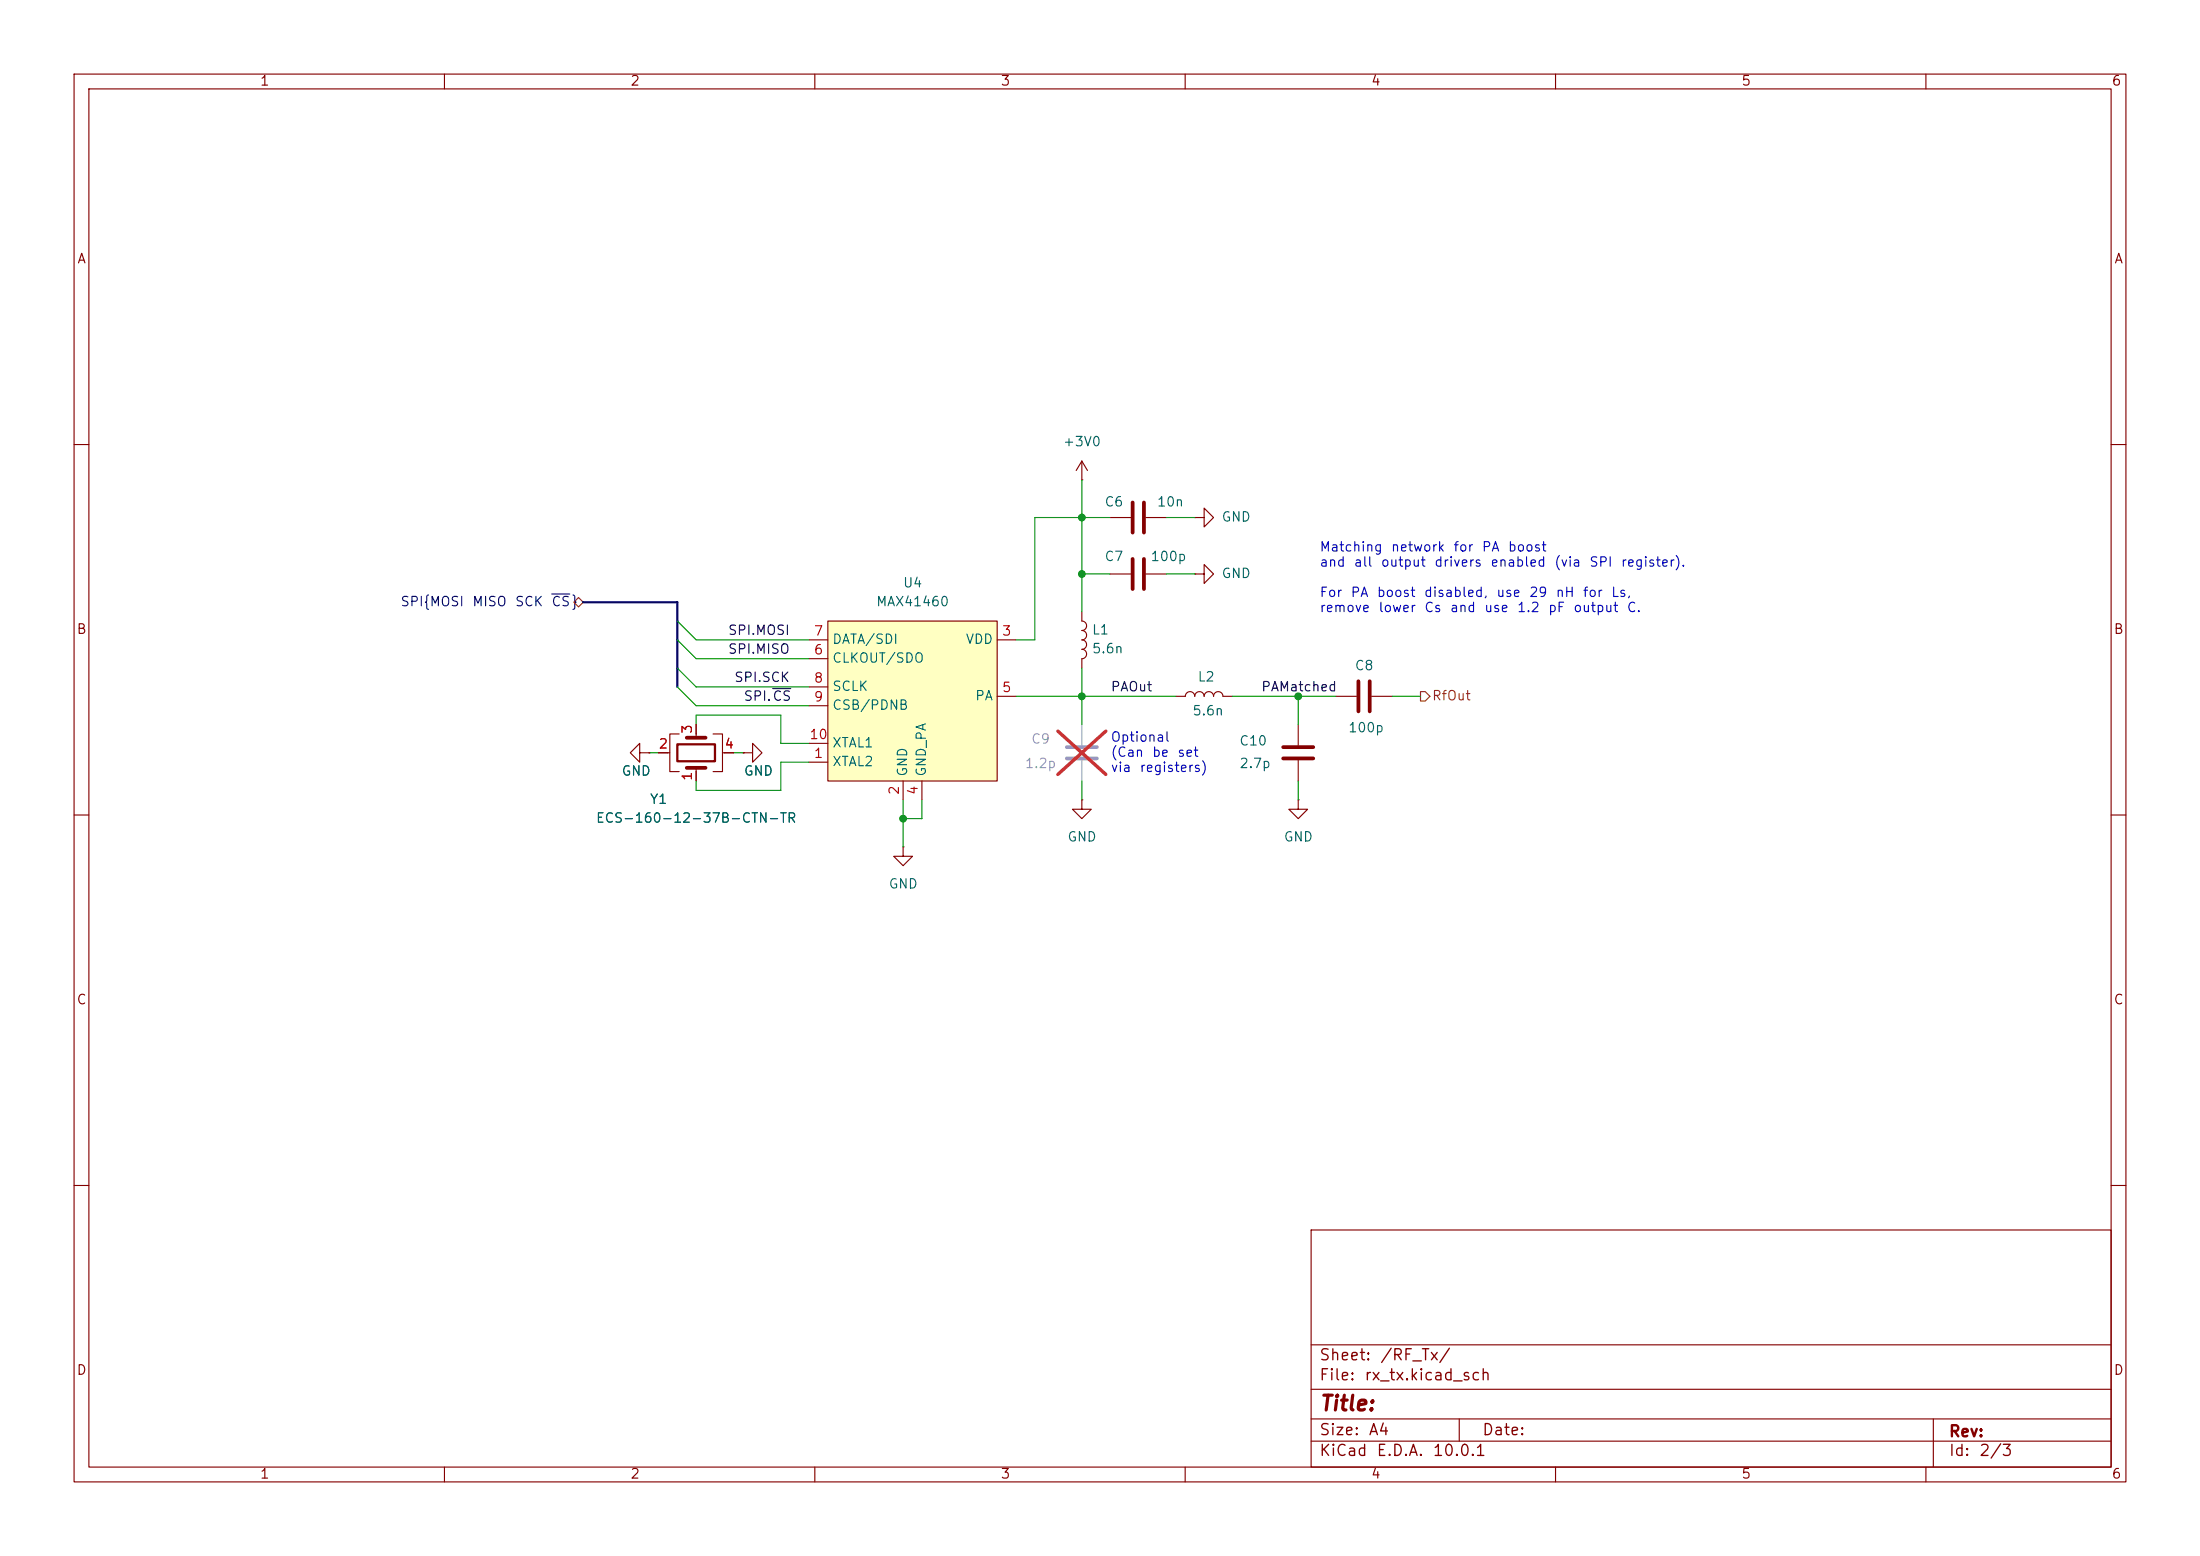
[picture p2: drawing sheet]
<svg xmlns="http://www.w3.org/2000/svg" width="297mm" height="210mm" viewBox="0 0 297 210" stroke-linecap="round" stroke-linejoin="round" font-family="sans-serif">
<g fill="none" stroke="#840000" stroke-width=".15">
<path d="M10 10h277v190h-277zM12 12h273v186h-273zM60 10v2M110 10v2M160 10v2M210 10v2M260 10v2M10 60h2M146 64.8h.1M146 62.2l-.7 1.3M146 62.2l.8 1.3M146 62.2v2.6"/>
<path d="M149.9 69.9h2.8M149.9 77.5h2.8M154.7 69.9h2.8M154.7 77.5h2.8M161.3 69.9h1.3v-1.3l1.2 1.3-1.2 1.2v-1.2M161.3 69.9h.1M161.3 77.5h1.3v-1.3l1.2 1.3-1.2 1.2v-1.2M161.3 77.5h.1M285 60h2M175.3 97.8v2.8M10 110h2M86.4 101.6v-1.3l-1.3 1.3 1.3 1.3v-1.3h1.2"/>
<path d="M87.6 101.6h.1M146 108v1.2h1.3l-1.3 1.3-1.2-1.3h1.2M146 108h.1M175.3 108v1.2h1.2l-1.2 1.3-1.3-1.3h1.3M175.3 108h.1M175.3 102.6v2.8M285 110h2M10 160h2M177 166h108v32h-108zM285 160h2M60 198v2M110 198v2"/>
<path d="M160 198v2M177 194.5h108M177 191.5h108M177 187.5h108M177 181.5h108M197 191.5v3M210 198v2M260 198v2M261 191.5v6.5"/>
</g>
<path d="M152.9 67.8v4.1M152.9 75.4v4.1M154.4 67.8v4.1M154.4 75.4v4.1M173.2 100.8h4.1M173.2 102.4h4.1" fill="none" stroke="#840000" stroke-width=".51"/>
<path d="M144 100.8h4.1M144 102.4h4.1" fill="none" stroke="#a1a1a1" stroke-width=".51"/>
<path d="M146 97.8v2.8M146 102.6v2.8" fill="none" stroke="#a1a1a1" stroke-width=".15"/>
<path d="M142.8 98.7l6.5 5.8M149.3 98.7l-6.5 5.8" fill="none" stroke="#e12e31" stroke-width=".46"/>
<path d="M111.8 83.8h22.8v21.6h-22.8z" fill="#ffffc2"/>
<g fill="none" stroke="#840000" stroke-width=".15">
<path d="M91.7 99.1h-1.3v5h1.3M94 97.8v1.8M96.3 99.1h1.2v5h-1.2M109.2 86.4h2.6M109.2 88.9h2.6M109.2 92.7h2.6M109.2 95.3h2.6M111.8 83.8h22.8v21.6h-22.8zM134.6 86.4h2.6M134.6 94h2.6M146 82.6v1.2a.64 .64 0 0 1 .7 .7 .64 .64 0 0 1-.7 .6 .64 .64 0 0 1 .7 .6 .64 .64 0 0 1-.7 .7 .64 .64 0 0 1 .7 .6 .64 .64 0 0 1-.7 .6M146 87.6a.64 .64 0 0 1 .7 .7 .64 .64 0 0 1-.7 .6v1.3"/>
<path d="M158.7 94h1.3a.64 .64 0 0 1 .7-.7 .64 .64 0 0 1 .6 .7 .64 .64 0 0 1 .6-.7 .64 .64 0 0 1 .7 .7 .64 .64 0 0 1 .6-.7 .64 .64 0 0 1 .6 .7 .64 .64 0 0 1 .7-.7 .64 .64 0 0 1 .6 .7h1.3M180.3 94h2.8M185.2 94h2.8M87.6 101.6h.1M88.9 101.6h1.5M94 103.6v1.8M97.5 101.6h1.6M100.3 101.6h1.3v-1.3l1.3 1.3-1.3 1.3v-1.3M100.3 101.6h.1M109.2 102.9h2.6M109.2 100.3h2.6M121.9 114.3v1.3h1.3l-1.3 1.2-1.3-1.2h1.3"/>
<path d="M121.9 114.3h.1M121.9 105.4v2.6M124.5 105.4v2.6"/>
</g>
<path d="M92.7 99.6h2.5M183.4 91.9v4.1M184.9 91.9v4.1M92.7 103.6h2.5" fill="none" stroke="#840000" stroke-width=".51"/>
<path d="M91.4 100.5h5.1v2.2h-5.1z" fill="none" stroke="#840000" stroke-width=".3"/>
<path d="M77.5 81.3l.6-.7 .6 .7-.6 .6zM191.8 93.3h.6l.6 .7-.6 .6h-.6z" fill="none" stroke="#725600" stroke-width=".15"/>
<path d="M74.5 80.2h2.4" fill="none" stroke="#000084" stroke-width=".15"/>
<path d="M104.3 92.9h2.5" fill="none" stroke="#0f0f0f" stroke-width=".15"/>
<path d="M78.7 81.3h12.7v11.4" fill="none" stroke="#000084" stroke-width=".3"/>
<g fill="none" stroke="#009600" stroke-width=".15">
<path d="M146 77.5h3.9M146 64.8v17.8M149.9 69.9h-10.2v16.5h-2.5M157.5 69.9h3.8M157.5 77.5h3.8M91.4 86.4l2.6 2.5h15.2M91.4 90.2l2.6 2.5h15.2M91.4 83.8l2.6 2.6h15.2M91.4 92.7l2.6 2.6h15.2M94 97.8v-1.3h11.4v3.8h3.8M137.2 94h21.5M146 90.2v7.6"/>
<path d="M166.4 94h13.9M175.3 94v3.8M188 94h3.8M87.6 101.6h1.3M99.1 101.6h1.2M109.2 102.9h-3.8v3.8h-11.4v-1.3M121.9 108v6.3M124.5 108v2.5h-2.6M146 105.4v2.6M175.3 105.4v2.6"/>
</g>
<g fill="#009600" stroke="#009600" stroke-width=".14">
<circle cx="146" cy="69.9" r=".46"/>
<circle cx="146" cy="94" r=".46"/>
<circle cx="146" cy="77.5" r=".46"/>
<circle cx="175.3" cy="94" r=".46"/>
<circle cx="121.9" cy="110.5" r=".46"/>
</g>
<text font-size="2" fill="#840000" x="178" y="190.9">Title:</text>
<g font-size="1.5" fill="#840000">
<text x="178" y="184">Sheet:</text>
<text x="186.2" y="184">/RF_Tx/</text>
<text x="178" y="186.7">File:</text>
<text x="184.1" y="186.7">rx_tx.kicad_sch</text>
<text x="178" y="196.9">KiCad</text>
<text x="178" y="194.1">Size:</text>
<text x="184.7" y="194.1">A4</text>
<text x="185.7" y="196.9">E.D.A.</text>
<text x="193.3" y="196.9">10.0.1</text>
<text x="200" y="194.1">Date:</text>
<text x="263" y="194.3">Rev:</text>
<text x="263" y="196.9">Id:</text>
<text x="267.1" y="196.9">2/3</text>
</g>
<g font-size="1.3" fill="#840000">
<text x="35" y="11.9">1</text>
<text x="85" y="11.9">2</text>
<text x="135" y="11.9">3</text>
<text x="185" y="11.9">4</text>
<text x="235" y="11.9">5</text>
<text x="285" y="11.9">6</text>
<text x="10.3" y="35.9">A</text>
<text x="285.3" y="35.9">A</text>
<text x="10.3" y="85.9">B</text>
<text x="285.3" y="85.9">B</text>
<text x="10.3" y="135.9">C</text>
<text x="285.3" y="135.9">C</text>
<text x="10.3" y="185.9">D</text>
<text x="285.3" y="185.9">D</text>
<text x="35" y="199.9">1</text>
<text x="85" y="199.9">2</text>
<text x="135" y="199.9">3</text>
<text x="185" y="199.9">4</text>
<text x="235" y="199.9">5</text>
<text x="285" y="199.9">6</text>
</g>
<g font-size="1.3" fill="#006464">
<text x="143.4" y="60.6">+3V0</text>
<text x="149" y="68.7">C6</text>
<text x="156.1" y="68.7">10n</text>
<text x="164.8" y="70.7">GND</text>
<text x="149" y="76">C7</text>
<text x="155.2" y="76">100p</text>
<text x="118.2" y="82.1">MAX41460</text>
<text x="121.8" y="79.6">U4</text>
<text x="164.8" y="78.3">GND</text>
<text x="112.3" y="89.8">CLKOUT/SDO</text>
<text x="112.3" y="87.2">DATA/SDI</text>
<text x="130.3" y="87.2">VDD</text>
<text x="147.3" y="86">L1</text>
<text x="147.3" y="88.5">5.6n</text>
<text x="112.3" y="93.6">SCLK</text>
<text x="131.6" y="94.8">PA</text>
<text x="161.6" y="92.3">L2</text>
<text x="182.8" y="90.8">C8</text>
<text x="112.3" y="96.1">CSB/PDNB</text>
<text x="112.3" y="101.2">XTAL1</text>
<text x="160.9" y="96.9">5.6n</text>
<text x="167.2" y="100.9">C10</text>
<text x="181.9" y="99.2">100p</text>
<text x="83.8" y="105">GND</text>
<text x="100.3" y="105">GND</text>
<text x="112.3" y="103.7">XTAL2</text>
<text x="122.8" y="104.9" transform="rotate(-90 122.8 104.9)">GND</text>
<text x="125.3" y="104.9" transform="rotate(-90 125.3 104.9)">GND_PA</text>
<text x="167.2" y="104">2.7p</text>
<text x="80.4" y="111.4">ECS-160-12-37B-CTN-TR</text>
<text x="87.6" y="108.8">Y1</text>
<text x="144" y="113.9">GND</text>
<text x="173.2" y="113.9">GND</text>
<text x="119.9" y="120.2">GND</text>
</g>
<g font-size="1.3" fill="#0000c2">
<text x="178.1" y="74.8">Matching</text>
<text x="178.1" y="76.8">and</text>
<text x="182.7" y="76.8">all</text>
<text x="186.3" y="76.8">output</text>
<text x="187.7" y="74.8">network</text>
<text x="193.5" y="76.8">drivers</text>
<text x="196.1" y="74.8">for</text>
<text x="200" y="74.8">PA</text>
<text x="201.1" y="76.8">enabled</text>
<text x="203.5" y="74.8">boost</text>
<text x="209.7" y="76.8">(via</text>
<text x="214.5" y="76.8">SPI</text>
<text x="218.7" y="76.8">register).</text>
<text x="178.1" y="80.9">For</text>
<text x="178.1" y="82.9">remove</text>
<text x="182.2" y="80.9">PA</text>
<text x="185.8" y="80.9">boost</text>
<text x="186" y="82.9">lower</text>
<text x="192.1" y="80.9">disabled,</text>
<text x="192.2" y="82.9">Cs</text>
<text x="195.7" y="82.9">and</text>
<text x="200.3" y="82.9">use</text>
<text x="201.9" y="80.9">use</text>
<text x="204.7" y="82.9">1.2</text>
<text x="206.3" y="80.9">29</text>
<text x="208.9" y="82.9">pF</text>
<text x="209.9" y="80.9">nH</text>
<text x="212.3" y="82.9">output</text>
<text x="213.6" y="80.9">for</text>
<text x="217.4" y="80.9">Ls,</text>
<text x="219.5" y="82.9">C.</text>
<text x="149.9" y="100.4">Optional</text>
<text x="149.9" y="102.5">(Can</text>
<text x="149.9" y="104.5">via</text>
<text x="153.8" y="104.5">registers)</text>
<text x="155.4" y="102.5">be</text>
<text x="158.9" y="102.5">set</text>
</g>
<g font-size="1.3" fill="#000084">
<text x="54" y="82.1">SPI{MOSI</text>
<text x="63.7" y="82.1">MISO</text>
<text x="69.4" y="82.1">SCK</text>
<text x="74.4" y="82.1">CS}</text>
</g>
<g font-size="1.3" fill="#0f0f0f">
<text x="98.2" y="88.6">SPI.MISO</text>
<text x="98.2" y="86">SPI.MOSI</text>
<text x="99" y="92.4">SPI.SCK</text>
<text x="100.3" y="94.9">SPI.CS</text>
<text x="149.9" y="93.6">PAOut</text>
<text x="170.2" y="93.6">PAMatched</text>
</g>
<g font-size="1.3" fill="#a90000">
<text x="109.8" y="88.6">6</text>
<text x="109.8" y="86.1">7</text>
<text x="135.2" y="86.1">3</text>
<text x="109.8" y="92.5">8</text>
<text x="109.8" y="95">9</text>
<text x="135.2" y="93.7">5</text>
<text x="88.8" y="101.3">2</text>
<text x="93.7" y="99.1" transform="rotate(-90 93.7 99.1)">3</text>
<text x="97.7" y="101.3">4</text>
<text x="109.2" y="100.1">10</text>
<text x="93.7" y="105.5" transform="rotate(-90 93.7 105.5)">1</text>
<text x="109.8" y="102.6">1</text>
<text x="121.7" y="107.4" transform="rotate(-90 121.7 107.4)">2</text>
<text x="124.2" y="107.4" transform="rotate(-90 124.2 107.4)">4</text>
</g>
<text font-size="1.3" fill="#725600" x="193.2" y="94.8">RfOut</text>
<g font-size="1.3" fill="#989898">
<text x="139.1" y="100.7">C9</text>
<text x="138.3" y="104">1.2p</text>
</g>
</svg>
